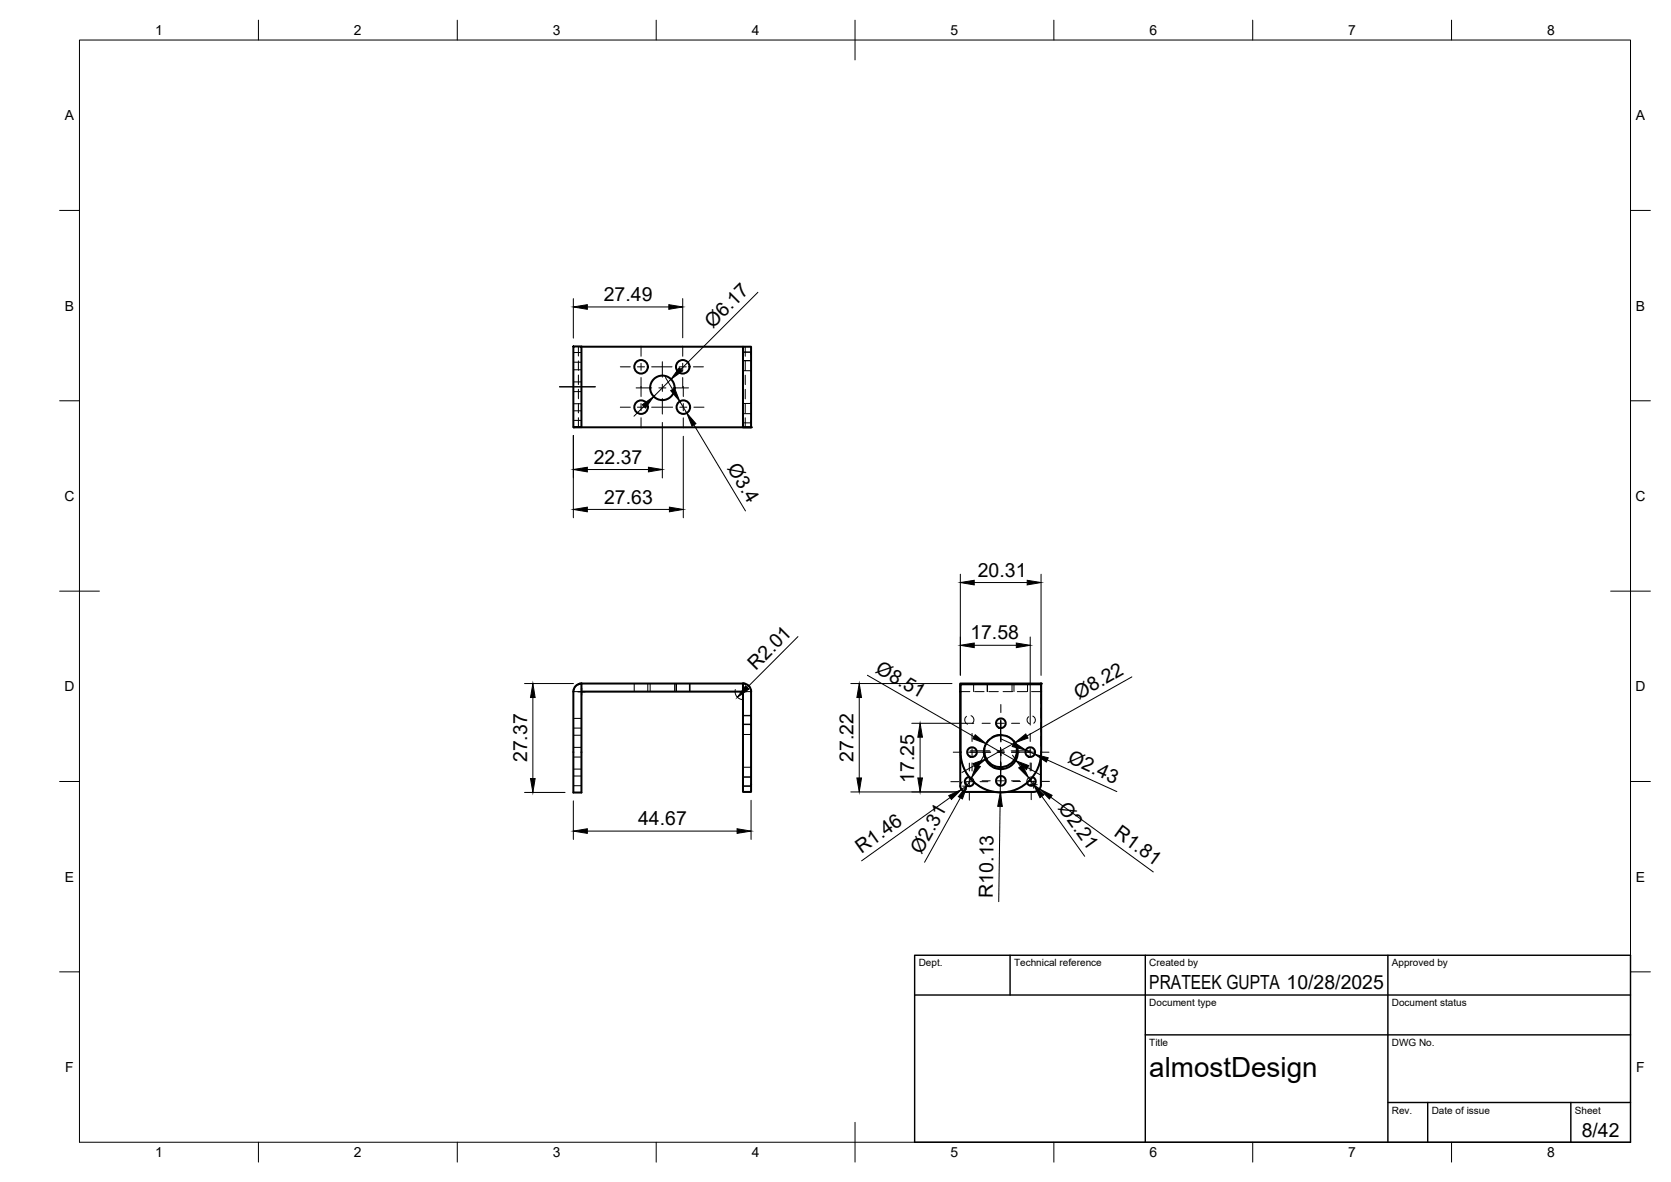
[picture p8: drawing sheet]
<svg xmlns="http://www.w3.org/2000/svg" width="420mm" height="297mm" viewBox="0 0 420 297" stroke-linecap="round" stroke-linejoin="round" font-family="sans-serif">
<!-- layer: Visible -->
<g fill="none" stroke="#000" stroke-width=".51">
<path d="M144.2 87.1h2v20.2h-2zM146.2 87.1h40.6M186.8 87.1h2v20.3h-2zM144.3 107.4h.1M144.3 107.4h44.5M144.8 172.4l.6-.5 .8-.1v27.4h-2v-25.4l.1-.8zM146.2 173.8h40.6M146.3 171.8h40.5M146.3 171.8l-.9 .1M186.8 171.8h.6M186.8 171.8v27.2h2v-25.2M186.8 171.8a2.02 2.02 0 0 1 2.1 2"/>
<path d="M241.4 173.8l.1 23.7a1.47 1.47 0 0 0 1.4 1.5h7M241.4 173.8v-2h20.3v.2h-20.2v1.8M241.4 173.8h.1M261.7 171.8l.1 17.2a10.1 10.1 0 0 1-10.1 10.1 10.1 10.1 0 0 1-10.2-10.1v-15.2M261.7 171.8h.1M243.7 195.3a1.15 1.15 0 0 0-1.1 1.1 1.15 1.15 0 0 0 1.1 1.2 1.15 1.15 0 0 0 1.2-1M254.9 186.2a4.1 4.1 0 0 1-2.3 6.5 4.1 4.1 0 0 1-5.1-4.6M259.6 195.3a1.11 1.11 0 0 1 .5 1.8 1.11 1.11 0 0 1-1.9-.4M261.7 190.1v7.1a1.81 1.81 0 0 1-1.8 1.8h-6.6"/>
<circle cx="161.2" cy="92.2" r="1.7"/>
<circle cx="166.5" cy="97.5" r="3.1"/>
<circle cx="171.7" cy="92.2" r="1.7"/>
<circle cx="161.2" cy="102.3" r="1.7"/>
<circle cx="171.8" cy="102.3" r="1.7"/>
<circle cx="244.4" cy="189" r="1.22"/>
<circle cx="251.7" cy="189" r="4.3"/>
<circle cx="251.7" cy="196.2" r="1.22"/>
<circle cx="251.7" cy="181.8" r="1.22"/>
<circle cx="259" cy="189" r="1.22"/>
</g>
<!-- layer: Hidden -->
<g fill="none" stroke="#000" stroke-width=".25">
<path d="M144.2 88.6h2M144.2 91h2M144.2 92.9h2M144.2 96h2M144.2 98.4h2M145.4 90.7v2.4M145.4 94.2v2.4M145.4 97.8v2.4M146.2 87.1h-.8v2.4M186.8 87.1h.6v2.4M186.8 90.7h2M186.8 88.5h2"/>
<path d="M186.8 93.2h2M186.8 90.6h2M187.4 90.7v2.4M187.4 94.3v2.4M187.4 97.8v2.4M144.2 101.5h2M144.2 103.2h2M144.2 105.6h2M145.4 101.4v2.4M145.4 105v2.3M186.8 101.4h2M186.8 106.3h2"/>
<path d="M186.8 104h2M187.4 101.4v2.4M187.4 105v2.4M145.4 172l-.8 .7-.3 1.1h1.9M159.5 171.8v2M162.9 171.8v2M163.5 171.8v2M169.6 171.8v2M170 171.8v2M170.1 171.8v2M173.4 171.8v2M173.5 171.8v2"/>
<path d="M186.8 179.9h2M186.8 179.8h2M187.4 171.9l.9 .6 .4 .6 .1 .7h-2M241.4 171.9v1.9M241.4 171.9h.1M241.4 171.9h2.4M241.5 173.8h2.4M244.2 179.9a1.15 1.15 0 0 1 .2 1.9M244.8 171.8v2M245 171.9h2.4M245.1 173.8h2.3M248.2 171.8v2"/>
<path d="M248.3 171.8v2M248.6 171.9h2.4M248.6 173.8h2.4M252.2 171.9h2.4M252.2 173.8h2.4M254.5 171.8v2M255 171.8v2M255.8 171.9h2.3M255.8 173.8h2.4M258.4 171.8v2M259.3 171.9h2.4M259.7 180a1.02 1.02 0 0 1 .2 1.7"/>
<path d="M261.7 172v1.8h-2.3M261.7 174.4v2.4M261.7 178v2.4M261.8 171.8l-.1 1.4M144.2 180.5h2M144.2 183h2M144.2 187.8h2M144.2 190.3h2M144.2 184.8h2M144.2 193.3h2M144.2 195h2M144.2 197.4h2"/>
<path d="M186.8 197.5h2M186.8 195.3h2M186.8 192.8h2M186.8 184.6h2M186.8 182h2M186.8 197.6h2M186.8 182.1h2M243 180a1.16 1.16 0 0 0 .3 2M243.7 195.3a1.17 1.17 0 0 1 1.2 1.3M248.5 185.9l-.7 1.1-.3 1.1M249.9 199h3.4M251.7 184.6h-.9l-1.4 .6"/>
<path d="M252.9 184.8l1.1 .6 .8 .8M258.7 180.1a1.04 1.04 0 0 0 .2 1.8M259.6 195.3a1.11 1.11 0 0 0-1.4 1.4M261.7 181.6v2.3M261.7 185.1v2.4M261.7 188.7v1.4"/>
</g>
<!-- layer: Visible -->
<g fill="#000">
<circle cx="188.8" cy="107.4" r=".25"/>
<circle cx="261.7" cy="171.8" r=".25"/>
</g>
<!-- layer: BORDER -->
<g fill="none" stroke="#000" stroke-width=".25">
<path d="M20 10.1h390v276.9h-390zM65 5.1v5M115 5.1v5M165 5.1v5M215 5.1v10M265 5.1v5M315 5.1v5M365 5.1v5M15 52.9h5M410 52.9h5M15 100.7h5M410 100.7h5"/>
<path d="M15 148.6h10M405 148.6h10M15 196.4h5M410 196.4h5M15 244.2h5M410 244.2h5M65 287v5M115 287v5M165 287v5M215 282.1v9.9M265 287v5M315 287v5"/>
<path d="M365 287v5"/>
</g>
<!-- layer: TITLEBLOCK -->
<path d="M230 240.1h180v46.9h-180zM230 250h180M254 240.1v9.9M288 240.1v46.9M349 240.1v46.9M288 260.1h122M349 277.1h61M359 277.1v9.9M395 277.1v9.9" fill="none" stroke="#000" stroke-width=".36"/>
<!-- layer: Smart Centers -->
<g fill="none" stroke="#000" stroke-width=".25">
<path d="M140.7 97.2h9M156 92.2h2.5M160 97.5h3.9M160.3 92.2h1.8M161.2 87v2.5M161.2 91.3v1.8M161.2 94.9v4.7M163.9 92.2h2.5M165.7 97.5h1.7M166.5 92.2h2.5M166.5 90.9v3.9M166.5 96.6v1.8"/>
<path d="M169.2 97.5h3.9M170.8 92.2h1.8M171.7 87v2.5M171.7 91.3v1.8M171.7 94.9v2.5M171.8 97.1v2.5M174.3 92.2h2.6M156 102.3h2.5M160.3 102.3h1.8M161.2 101.4v1.8M161.2 105v2.5M163.9 102.3h2.5"/>
<path d="M166.5 100.1v4M166.6 102.3h2.5M170.9 102.3h1.8M171.8 101.4v1.8M171.8 105v2.5M174.5 102.3h2.5M145.3 173.8h1.8M145.4 173.8h1.8M146.2 172.9v1.8M146.3 172.9v1.8M185.9 173.8h1.8M186.8 172.9v1.8"/>
<path d="M251.7 177v2.1M239.1 196.4h2M239.7 189h2M242 197.6h1.8M242.8 196.4h1.8M242.9 196.6v1.8M243.5 189h5.6M243.7 191.8v1.9M243.7 195.5v1.8M243.7 199.1v2M243.9 188.7h5M244.4 184.3v2"/>
<path d="M244.4 188.1v1.8M244.4 191.7v2M246.4 196.4h2M246.9 181.8h2.1M246.9 196.2h2.1M250.7 188.7h1.8M250.8 189h1.7M250.8 181.8h1.7M250.8 196.2h1.7M251.6 181.1v4.9M251.6 187.8v1.8M251.6 191.4v4.9"/>
<path d="M251.7 180.9v5.6M251.7 188.1v1.8M251.7 191.5v5.6M251.7 198.9v2M254.3 188.7h4.9M254.3 189h5.6M254.3 181.8h2.1M254.3 196.2h2.1M254.7 196.4h1.9M258.4 196.4h1.8M259 197.2h1.8M259 184.3v2"/>
<path d="M259 188.1v1.8M259 191.7v2M259.3 191.8v1.9M259.3 195.5v1.8M259.3 199v2M259.9 196.3v1.8M261.7 189h2.1M262 196.4h1.9"/>
</g>
<!-- layer: FD_Dimensions -->
<g fill="none" stroke="#000" stroke-width=".25">
<path d="M144.2 75v10M147.7 77.1h20.5M171.7 75v9.9M190.6 73.5l-19.4 19.3M167.3 94.9l1.8 3M168.7 95.3l-4.3 4.4M144.2 109.4v20.7M147.7 118h15.3M161.9 102.1l-2.5 2.5M166.5 106.2v13.9M170.9 100.9l1.8 2.9M171.8 109.6v20.5"/>
<path d="M174.5 106.8l13 21.6M147.7 128h20.6M200.6 160l-12.7 12.8M241.5 144.3v25.4M245 146.4h13.3M261.8 144.3v25.4M131.9 171.8h12.3M134 175.3v20.4M184.9 173.3a2.02 2.02 0 0 0 1.9 2.5M213.9 171.8h25.5M216 175.3v20.2M218.1 169.7l26.8 15.5"/>
<path d="M245 162.2h10.5M259 160.1v22.1M284.6 170.1l-26.4 14.9M131.9 199.1h10.2M213.9 199h26.9M229.3 181.8h15.5M231.4 185.3v10.2M241.7 191.1a10.1 10.1 0 0 0 11.9 7.9M241.9 196.5a1.47 1.47 0 0 0-.3 1.6 1.47 1.47 0 0 0 1.3 .9M242.9 197.6l-1.2 .8M244.3 195.4l-1.1 2M244.9 192.4l-3 1.7"/>
<path d="M247.7 189.3l-1.7 3M248 186.9l7.3 4.2M251.6 185.6l3.2 1.5M251.7 189l-.2 10.1M254.6 189.8l2 2.8M255.1 186.7l-7.1 4M257.9 188.5l2.2 1M258.4 192.9l3 1.7M258.6 195.5l1.3 1.8M259.9 197.2l1.5 1.1M263.3 191l17.5 7.9M144.2 201.3v9.7"/>
<path d="M147.7 208.9h37.6M188.8 201.1v9.9M238.9 200.4l-22.3 15.9M241.5 200.5l-9 16.2M251.5 202.7l-.4 23.9M262 200.1l10.7 15.1M264.2 200.3l25.8 18.8"/>
</g>
<g fill="#000" stroke="#000" stroke-width=".25">
<path d="M144.2 77.1l3.5-.5v1.1zM168.2 76.6l3.5 .5-3.5 .6zM168.6 98.2l1-.6 1.3 3.3zM170.8 92.4l.8 .8-2.9 2.1zM144.2 118l3.5-.6v1.2zM161.5 101.7l2.9-2-2.1 2.8zM163 117.4l3.5 .6-3.5 .6zM172.7 103.8l2.3 2.7-1 .6zM144.2 128l3.5-.5v1.1zM168.3 127.5l3.5 .5-3.5 .6zM241.5 146.4l3.5-.6v1.2zM258.3 145.8l3.5 .6-3.5 .6z"/>
<path d="M134 171.8l.6 3.5h-1.2zM187.5 172.3l.8 .9-2.9 2zM216 171.8l.6 3.5h-1.1zM241.5 162.2l3.5-.6v1.2zM255.5 161.6l3.5 .6-3.5 .6zM133.4 195.7h1.2l-.6 3.4zM215.5 195.5h1.1l-.6 3.5zM230.8 195.5h1.1l-.5 3.5zM231.4 181.8l.5 3.5h-1.1zM238.5 199.9l3.2-1.5-2.5 2.5zM244.6 191.9l3.4-1.2-2.8 2.2zM245.2 184.6l2.8 2.3-3.4-1.2z"/>
<path d="M245.5 192.1l1 .5-2.2 2.8zM255 186.5l2.9 2-3.4-.9zM256.1 193l1-.7 1.5 3.2zM255.1 186.7l2.8-2.2 .6 1zM255.3 191.1l3.4 1.3-.6 1zM259.9 197.3l2.5 2.5-.9 .7zM260.1 189.5l3.5 .9-.5 1.1zM261.4 198.3l3.1 1.6-.6 .9zM144.2 208.9l3.5-.6v1.1zM185.3 208.3l3.5 .6-3.5 .5zM243.2 197.4l-1.2 3.4-1-.6zM251.5 199.1l.5 3.6-1.1-.1z"/>
</g>
<text font-size="7" x="289" y="270.6">almostDesign</text>
<g font-size="4.9">
<text x="151.8" y="75.7">27.49</text>
<text x="179.2" y="82.6" transform="rotate(-45 179.2 82.6)">Ø6.17</text>
<text x="149.3" y="116.5">22.37</text>
<text x="182.7" y="117.5" transform="rotate(59 182.7 117.5)">Ø3.4</text>
<text x="151.9" y="126.6">27.63</text>
<text x="245.9" y="144.9">20.31</text>
<text x="244" y="160.7">17.58</text>
<text x="190" y="168.5" transform="rotate(-45 190 168.5)">R2.01</text>
<text x="219.9" y="169" transform="rotate(30 219.9 169)">Ø8.51</text>
<text x="271.3" y="175.8" transform="rotate(-29 271.3 175.8)">Ø8.22</text>
<text x="132.5" y="191.5" transform="rotate(-90 132.5 191.5)">27.37</text>
<text x="214.6" y="191.5" transform="rotate(-90 214.6 191.5)">27.22</text>
<text x="268.2" y="191.5" transform="rotate(24 268.2 191.5)">Ø2.43</text>
<text x="229.9" y="196.7" transform="rotate(-90 229.9 196.7)">17.25</text>
<text x="265.9" y="203" transform="rotate(54 265.9 203)">Ø2.21</text>
<text x="160.5" y="207.4">44.67</text>
<text x="279.9" y="210" transform="rotate(36 279.9 210)">R1.81</text>
<text x="216.6" y="214.6" transform="rotate(-36 216.6 214.6)">R1.46</text>
<text x="231.7" y="214.9" transform="rotate(-61 231.7 214.9)">Ø2.31</text>
<text x="249.7" y="225.6" transform="rotate(-89 249.7 225.6)">R10.13</text>
<text x="289" y="248.5">PRATEEK GUPTA 10/28/2025</text>
<text x="397.7" y="285.7">8/42</text>
</g>
<g font-size="3.5">
<text x="39" y="8.8">1</text>
<text x="89" y="8.8">2</text>
<text x="139" y="8.8">3</text>
<text x="189" y="8.8">4</text>
<text x="239" y="8.8">5</text>
<text x="289" y="8.8">6</text>
<text x="339" y="8.8">7</text>
<text x="389" y="8.8">8</text>
<text x="16.3" y="30.2">A</text>
<text x="411.3" y="30.2">A</text>
<text x="16.3" y="78">B</text>
<text x="411.3" y="78">B</text>
<text x="16.2" y="125.9">C</text>
<text x="411.2" y="125.9">C</text>
<text x="16.2" y="173.7">D</text>
<text x="411.2" y="173.7">D</text>
<text x="16.3" y="221.6">E</text>
<text x="411.3" y="221.6">E</text>
<text x="16.4" y="269.4">F</text>
<text x="411.4" y="269.4">F</text>
<text x="39" y="290.8">1</text>
<text x="89" y="290.8">2</text>
<text x="139" y="290.8">3</text>
<text x="189" y="290.8">4</text>
<text x="239" y="290.8">5</text>
<text x="289" y="290.8">6</text>
<text x="339" y="290.8">7</text>
<text x="389" y="290.8">8</text>
</g>
<g font-size="2.5">
<text x="231" y="242.9">Dept.</text>
<text x="255" y="242.9">Technical reference</text>
<text x="289" y="242.9">Created by</text>
<text x="350" y="242.9">Approved by</text>
<text x="289" y="252.8">Document type</text>
<text x="350" y="252.8">Document status</text>
<text x="289" y="262.9">Title</text>
<text x="350" y="262.9">DWG No.</text>
<text x="350" y="279.9">Rev.</text>
<text x="360" y="279.9">Date of issue</text>
<text x="396" y="279.9">Sheet</text>
</g>
</svg>
